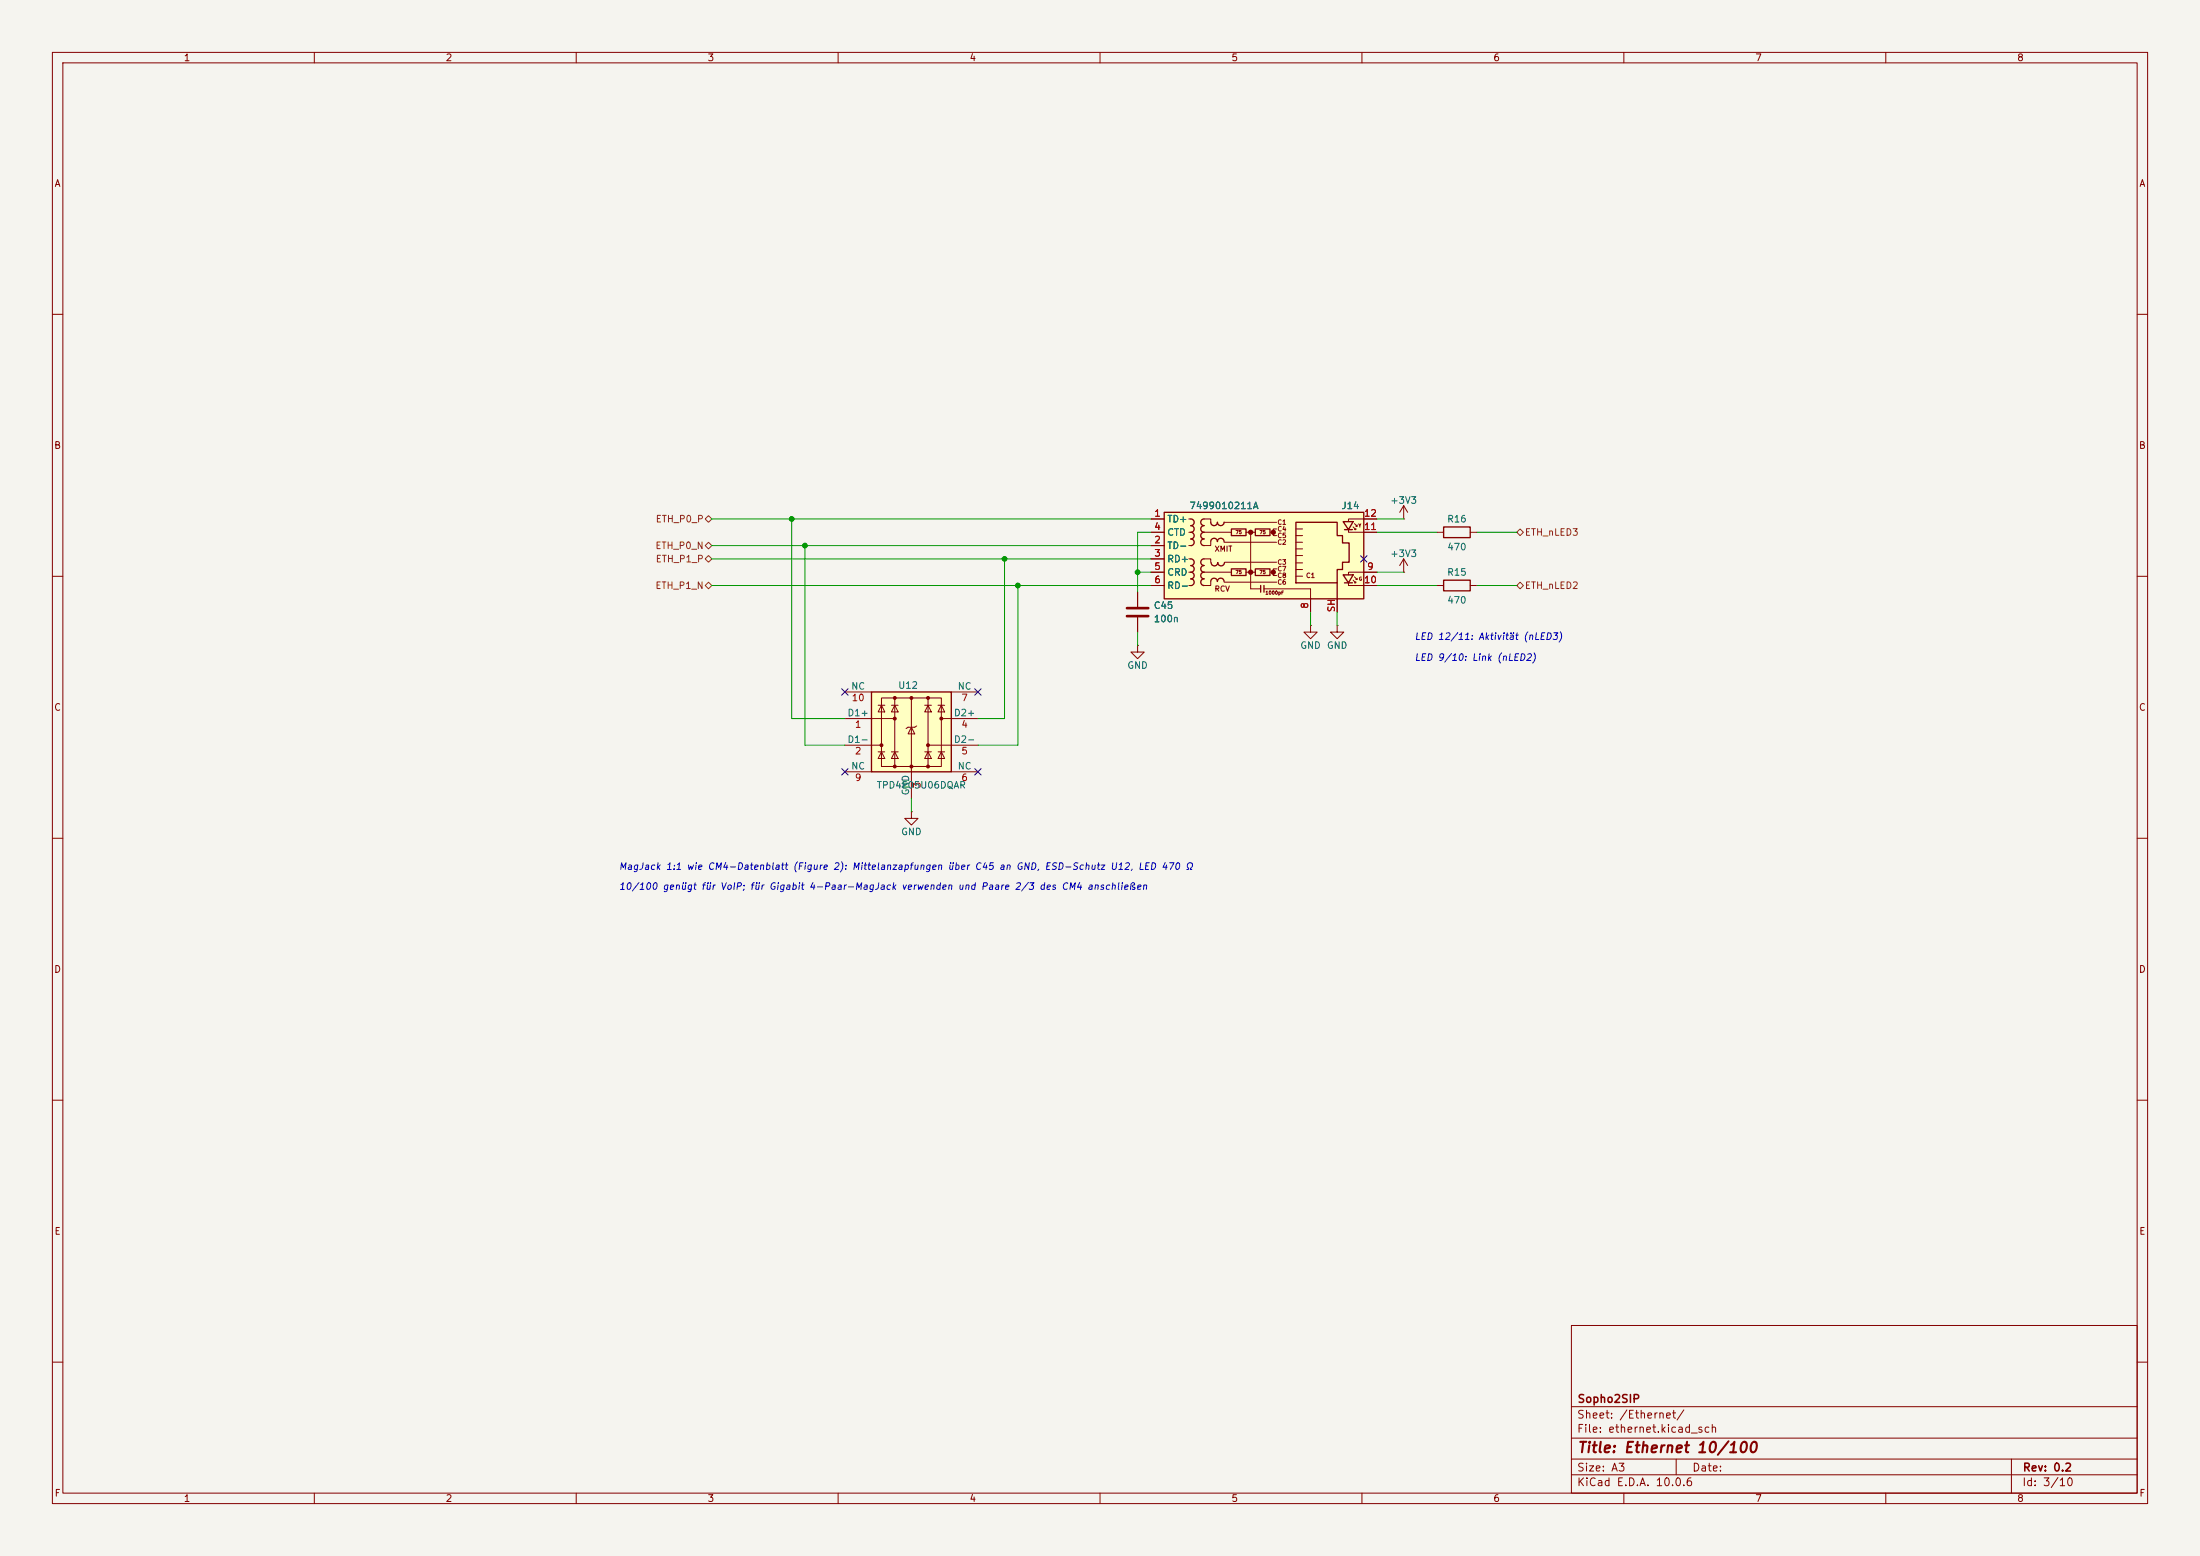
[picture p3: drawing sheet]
<svg xmlns="http://www.w3.org/2000/svg" width="420mm" height="297mm" viewBox="0 0 420 297" stroke-linecap="round" stroke-linejoin="round" font-family="sans-serif">
<path d="M0 0h420v297h-420z" fill="#f5f4ef" stroke="#f5f4ef" stroke-width=".19"/>
<g fill="none" stroke="#840000" stroke-width=".19">
<path d="M10 10h400v277h-400zM12 12h396v273h-396zM60 10v2M110 10v2M160 10v2M210 10v2M260 10v2M310 10v2M360 10v2M10 60h2M408 60h2M10 110h2"/>
<path d="M408 110h2M10 160h2M408 160h2M10 210h2M408 210h2M300 253h108v32h-108zM10 260h2M300 278.5h108M300 274.5h108M300 268.5h108M320 278.5v3M384 278.5v6.5"/>
<path d="M408 260h2M60 285v2M110 285v2M160 285v2M210 285v2M260 285v2M300 281.5h108M310 285v2M360 285v2"/>
</g>
<path d="M166.4 132.1h15.2v15.2h-15.2z" fill="#ffffc2"/>
<g fill="none" stroke="#840000" stroke-width=".19">
<path d="M268 99.1h.1M268 96.5l-.8 1.3M268 96.5l.7 1.3M268 96.5v2.6M255.3 119.4v1.3h1.2l-1.2 1.2-1.3-1.2h1.3M255.3 119.4h.1M268 109.2h.1M268 106.7v2.5M268 106.7l-.8 1.3M268 106.7l.7 1.3M274.3 101.6h1.3M274.3 111.8h1.3"/>
<path d="M280.7 101.6h1.2M280.7 111.8h1.2M161.3 137.2h9.5M161.3 132.1h5.1M167.6 134.6h1.3M168.3 133.2h11.4v13.1h-11.4zM168.3 134.6l.6 1.3h-1.3zM170.2 134.6h1.2M170.8 134.6l.6 1.3h-1.2zM170.8 133.2v13.1M174 138.8l.6 1.3h-1.2zM174 133.2v19.2"/>
<path d="M175 138.6l-.4 .2h-1.2l-.4 .3M176.5 134.6h1.3M177.2 134.6l.6 1.3h-1.3zM177.2 133.2v13.1M179.1 134.6h1.2M179.7 134.6l.6 1.3h-1.2zM179.7 137.2h7M181.6 132.1h5.1M161.3 142.2h7M161.3 147.3h5.1M167.6 143.5h1.3M168.3 143.5l.6 1.3h-1.3z"/>
<path d="M170.2 143.5h1.2M170.8 143.5l.6 1.3h-1.2zM176.5 143.5h1.3M177.2 143.5l.6 1.3h-1.3zM177.2 142.2h9.5M179.1 143.5h1.2M179.7 143.5l.6 1.3h-1.2zM181.6 147.3h5.1"/>
</g>
<path d="M275.6 100.6h5.1v2h-5.1zM275.6 110.7h5.1v2.1h-5.1zM166.4 132.1h15.2v15.2h-15.2z" fill="none" stroke="#840000" stroke-width=".25"/>
<g fill="#840000" stroke="#840000" stroke-width=".19">
<circle cx="168.3" cy="142.2" r=".28"/>
<circle cx="170.8" cy="133.2" r=".28"/>
<circle cx="170.8" cy="137.2" r=".28"/>
<circle cx="170.8" cy="146.3" r=".28"/>
<circle cx="174" cy="133.2" r=".28"/>
<circle cx="174" cy="146.3" r=".28"/>
<circle cx="177.2" cy="133.2" r=".28"/>
<circle cx="177.2" cy="142.2" r=".28"/>
<circle cx="177.2" cy="146.3" r=".28"/>
<circle cx="179.7" cy="137.2" r=".28"/>
</g>
<path d="M222.2 97.8h38.1v16.5h-38.1z" fill="#ffffc2"/>
<g fill="#840000" stroke="#840000" stroke-width=".51">
<circle cx="238.8" cy="101.6" r=".25"/>
<circle cx="238.8" cy="109.2" r=".25"/>
<circle cx="243.1" cy="101.6" r=".25"/>
<circle cx="243.1" cy="109.2" r=".25"/>
</g>
<g fill="none" stroke="#840000" stroke-width=".19">
<path d="M219.7 99.1h2.5M226.9 99.1h.4M229.9 99.1h1.2v.6M233.7 99.7h10M258.6 99.9l.5 .6h-.3M262.9 99.1h-5.5v.5M217.2 113v2.8M217.2 117.9v2.8M219.7 101.6h2.5M219.7 109.2h2.5M219.7 104.1h2.5M219.7 106.7h2.5"/>
<path d="M219.7 111.8h2.5M226.9 101.6h.4M226.9 109.2h.4M226.9 104.1h.4M226.9 106.7h.4M226.9 111.8h.4M229.9 106.7h1.2v.6M229.9 101.6h5.2M229.9 109.2h5M231.1 103.5v.6h-1.2M231.1 111.1v.7h-1.2M233.7 103.5h10"/>
<path d="M233.7 111.1h10M233.8 107.3h9.9M237.9 101.6h1.7M237.9 109.2h1.7M238.8 101.6v10.8h1.9M241.3 112.4h8.9v4.4M242.6 101.6h.5M242.6 109.2h.5M243.7 101h-.6v1.2h.6M243.7 108.6h-.6v1.3h.6M247.4 103.5h1.3M247.4 104.8h1.3"/>
<path d="M247.4 106h1.3M247.4 107.4h1.3M247.4 108.7h1.3M247.4 101h1.3M247.4 102.2h1.3M247.4 110h1.3M250.2 119.4v1.3h1.3l-1.3 1.2-1.3-1.2h1.3M250.2 119.4h.1M255.3 114.3v2.5M257.4 101.1v.5h5.5M257.4 111.3v.5h5.5M258.3 100.6l.5 .5h-.2"/>
<path d="M258.3 110.7l.5 .6h-.2M258.6 110.1l.5 .5h-.3M258.8 100.8v.3M258.8 111v.3M259.1 100.2v.3M259.1 110.4v.2M262.9 109.2h-5.5v.5M217.2 123.2v1.3h1.2l-1.2 1.2-1.3-1.2h1.3M217.2 123.2h.1M174 154.9v1.3h1.3l-1.3 1.3-1.3-1.3h1.3M174 154.9h.1"/>
</g>
<g fill="none" stroke="#840000" stroke-width=".25">
<path d="M222.2 97.8h38.1v16.5h-38.1zM227.3 99.1a.64 .64 0 0 1 .7 .6 .64 .64 0 0 1-.7 .6 .64 .64 0 0 1 .7 .7 .64 .64 0 0 1-.7 .6 .64 .64 0 0 1 .7 .6 .64 .64 0 0 1-.7 .7M229.9 99.1a.64 .64 0 0 0-.7 .6 .64 .64 0 0 0 .7 .6 .64 .64 0 0 0-.7 .7 .64 .64 0 0 0 .7 .6 .64 .64 0 0 0-.7 .6 .64 .64 0 0 0 .7 .7 .64 .64 0 0 0-.7 .6 .64 .64 0 0 0 .7 .6M233.7 99.7a.64 .64 0 0 1-.7 .6 .64 .64 0 0 1-.6-.6 .64 .64 0 0 1-.6 .6 .64 .64 0 0 1-.7-.6M247.4 99.7h7.9v2.5h1v1.4h1.3v3.7h-1.3v1.4h-1v2.6h-7.9zM256.4 99.6h1.9l-.9 1.5zM227.3 106.7a.64 .64 0 0 1 .7 .6 .64 .64 0 0 1-.7 .7 .64 .64 0 0 1 .7 .6 .64 .64 0 0 1-.7 .6M227.3 109.2a.64 .64 0 0 1 .7 .7 .64 .64 0 0 1-.7 .6 .64 .64 0 0 1 .7 .6 .64 .64 0 0 1-.7 .7M227.3 102.9a.64 .64 0 0 1 .7 .6 .64 .64 0 0 1-.7 .6M229.9 106.7a.64 .64 0 0 0-.7 .6 .64 .64 0 0 0 .7 .7 .64 .64 0 0 0-.7 .6 .64 .64 0 0 0 .7 .6 .64 .64 0 0 0-.7 .7 .64 .64 0 0 0 .7 .6 .64 .64 0 0 0-.7 .6 .64 .64 0 0 0 .7 .7M233.7 103.4a.64 .64 0 0 0-.7-.7 .64 .64 0 0 0-.6 .7 .64 .64 0 0 0-.6-.7 .64 .64 0 0 0-.7 .7M233.7 111a.64 .64 0 0 0-.7-.6 .64 .64 0 0 0-.6 .6 .64 .64 0 0 0-.6-.6 .64 .64 0 0 0-.7 .6"/>
<path d="M233.7 107.4a.64 .64 0 0 1-.6 .6 .64 .64 0 0 1-.6-.6 .64 .64 0 0 1-.7 .6 .64 .64 0 0 1-.6-.6M235.1 101h2.8v1.2h-2.8zM235.1 108.6h2.8v1.3h-2.8zM239.6 101h2.8v1.2h-2.8zM239.6 108.6h2.8v1.3h-2.8zM240.7 111.8v1.2M241.3 111.8v1.2M255.3 111.3v3M256.4 109.7h1.9l-.9 1.6zM256.7 101.1h1.5M256.7 111.3h1.5"/>
</g>
<path d="M215.1 116.1h4.1M215.1 117.6h4.1" fill="none" stroke="#840000" stroke-width=".51"/>
<path d="M134.6 99.1l.7-.7 .6 .7-.6 .6zM134.6 111.8l.7-.7 .6 .7-.6 .6zM134.6 106.7l.7-.7 .6 .7-.6 .6zM134.6 104.1l.7-.6 .6 .6-.6 .7zM289.6 111.8l.6-.7 .6 .7-.6 .6zM289.6 101.6l.6-.6 .6 .6-.6 .6z" fill="none" stroke="#725600" stroke-width=".19"/>
<g fill="none" stroke="#009600" stroke-width=".19">
<path d="M135.9 99.1h83.8M151.1 99.1v38.1h10.2M262.9 99.1h5.1M135.9 111.8h83.8M135.9 104.1h83.8M135.9 106.7h83.8M153.7 104.1v38.1h7.6M191.8 106.7v30.5h-5.1M194.3 111.8v30.4h-7.6M217.2 109.2h2.5M219.7 101.6h-2.5v11.4M250.2 116.8v2.6"/>
<path d="M255.3 116.8v2.6M262.9 101.6h11.4M262.9 109.2h5.1M262.9 111.8h11.4M281.9 101.6h7.7M281.9 111.8h7.7M217.2 120.7v2.5M174 152.4v2.5"/>
</g>
<path d="M259.7 106.1l1.3 1.2M261 106.1l-1.3 1.2M160.7 131.5l1.2 1.2M161.9 131.5l-1.2 1.2M186.1 131.5l1.2 1.2M187.3 131.5l-1.2 1.2M160.7 146.7l1.2 1.2M161.9 146.7l-1.2 1.2M186.1 146.7l1.2 1.2M187.3 146.7l-1.2 1.2" fill="none" stroke="#000084" stroke-width=".19"/>
<g fill="#009600" stroke="#009600" stroke-width=".19">
<circle cx="217.2" cy="109.2" r=".46"/>
<circle cx="151.1" cy="99.1" r=".46"/>
<circle cx="153.7" cy="104.1" r=".46"/>
<circle cx="191.8" cy="106.7" r=".46"/>
<circle cx="194.3" cy="111.8" r=".46"/>
</g>
<text font-size="2" fill="#840000" x="301" y="277.8">Title: Ethernet 10/100</text>
<g font-size="1.5" fill="#840000">
<text x="301" y="268.1">Sopho2SIP</text>
<text x="300.9" y="273.8">File: ethernet.kicad_sch</text>
<text x="300.9" y="271.1">Sheet: /Ethernet/</text>
<text x="300.9" y="281.2">Size: A3</text>
<text x="322.9" y="281.2">Date:</text>
<text x="386" y="281.2">Rev: 0.2</text>
<text x="300.9" y="284">KiCad E.D.A. 10.0.6</text>
<text x="385.9" y="284">Id: 3/10</text>
</g>
<g font-size="1.3" fill="#840000">
<text x="35" y="12">1</text>
<text x="85" y="12">2</text>
<text x="135" y="12">3</text>
<text x="185" y="12">4</text>
<text x="235" y="12">5</text>
<text x="285" y="12">6</text>
<text x="335" y="12">7</text>
<text x="385" y="12">8</text>
<text x="10.3" y="36">A</text>
<text x="408.3" y="36">A</text>
<text x="10.2" y="86">B</text>
<text x="408.2" y="86">B</text>
<text x="10.2" y="136">C</text>
<text x="408.2" y="136">C</text>
<text x="10.2" y="186">D</text>
<text x="408.2" y="186">D</text>
<text x="10.3" y="236">E</text>
<text x="408.3" y="236">E</text>
<text x="10.3" y="286">F</text>
<text x="35" y="287">1</text>
<text x="85" y="287">2</text>
<text x="135" y="287">3</text>
<text x="185" y="287">4</text>
<text x="235" y="287">5</text>
<text x="285" y="287">6</text>
<text x="335" y="287">7</text>
<text x="385" y="287">8</text>
<text x="408.3" y="286">F</text>
</g>
<g font-size="1.3" fill="#725600">
<text x="125.1" y="100">ETH_P0_P</text>
<text x="125" y="105.1">ETH_P0_N</text>
<text x="125.1" y="107.6">ETH_P1_P</text>
<text x="291" y="102.6">ETH_nLED3</text>
<text x="125" y="112.7">ETH_P1_N</text>
<text x="291" y="112.7">ETH_nLED2</text>
</g>
<g font-size="1.3" fill="#a90000">
<text x="220.2" y="98.9">1</text>
<text x="220.2" y="101.5">4</text>
<text x="260.3" y="101.5">11</text>
<text x="260.3" y="98.9">12</text>
<text x="220.2" y="104">2</text>
<text x="220.2" y="106.5">3</text>
<text x="220.2" y="109.1">5</text>
<text x="220.2" y="111.6">6</text>
<text x="260.3" y="111.6">10</text>
<text x="260.9" y="109.1">9</text>
<text x="250.1" y="116.3" transform="rotate(-90 250.1 116.3)">8</text>
<text x="255.1" y="117" transform="rotate(-90 255.1 117)">SH</text>
<text x="162.5" y="134.1">10</text>
<text x="183.4" y="134.1">7</text>
<text x="163.1" y="139.2">1</text>
<text x="183.4" y="139.2">4</text>
<text x="163.1" y="144.3">2</text>
<text x="163.1" y="149.4">9</text>
<text x="183.4" y="144.3">5</text>
<text x="183.4" y="149.4">6</text>
<text x="176.1" y="150.6" transform="rotate(-90 176.1 150.6)">3</text>
</g>
<g font-size="1.3" fill="#006464">
<text x="222.7" y="100">TD+</text>
<text x="227" y="97.5">7499010211A</text>
<text x="256" y="97.5">J14</text>
<text x="265.3" y="96.5">+3V3</text>
<text x="276.2" y="100">R16</text>
<text x="222.7" y="105.1">TD-</text>
<text x="222.7" y="107.6">RD+</text>
<text x="222.7" y="102.6">CTD</text>
<text x="265.3" y="106.6">+3V3</text>
<text x="276.2" y="105.4">470</text>
<text x="222.7" y="110.2">CRD</text>
<text x="222.7" y="112.7">RD-</text>
<text x="276.2" y="110.2">R15</text>
<text x="220.2" y="116.5">C45</text>
<text x="220.2" y="119.1">100n</text>
<text x="276.2" y="115.5">470</text>
<text x="248.1" y="124.2">GND</text>
<text x="253.2" y="124.2">GND</text>
<text x="162.4" y="131.9">NC</text>
<text x="171.4" y="131.8">U12</text>
<text x="182.7" y="131.9">NC</text>
<text x="215.1" y="128">GND</text>
<text x="161.7" y="137">D1+</text>
<text x="182" y="137">D2+</text>
<text x="161.7" y="142.1">D1-</text>
<text x="182" y="142.1">D2-</text>
<text x="162.4" y="147.2">NC</text>
<text x="182.7" y="147.2">NC</text>
<text x="167.3" y="150.8">TPD4E05U06DQAR</text>
<text x="173.9" y="151.9" transform="rotate(-90 173.9 151.9)">GND</text>
<text x="171.9" y="159.7">GND</text>
</g>
<g font-size="1.3" fill="#0000c2">
<text x="269.9" y="122.5">LED 12/11: Aktivität (nLED3)</text>
<text x="269.9" y="126.5">LED 9/10: Link (nLED2)</text>
<text x="118" y="166.3">MagJack 1:1 wie CM4-Datenblatt (Figure 2): Mittelanzapfungen über C45 an GND,</text>
<text x="199.3" y="166.3">ESD-Schutz U12,</text>
<text x="217.1" y="166.3">LED 470 Ω</text>
<text x="118" y="170.2">10/100 genügt für VoIP; für Gigabit 4-Paar-MagJack verwenden und Paare 2/3 des CM4 anschließen</text>
</g>
<g font-size="1" fill="#840000">
<text x="231.8" y="105.5">XMIT</text>
<text x="231.8" y="113.2">RCV</text>
</g>
<g font-size=".9" fill="#840000">
<text x="243.8" y="100.4">C1</text>
<text x="243.8" y="101.6">C4</text>
<text x="243.8" y="102.9">C5</text>
<text x="243.8" y="104.2">C2</text>
<text x="243.8" y="108">C3</text>
<text x="243.8" y="109.3">C7</text>
<text x="243.8" y="110.5">C8</text>
<text x="243.8" y="111.8">C6</text>
<text x="249.2" y="110.5">C1</text>
</g>
<g font-size=".6" fill="#840000">
<text x="259.3" y="100.8">Y</text>
<text x="235.8" y="102.1">75</text>
<text x="240.4" y="102.1">75</text>
<text x="235.8" y="109.7">75</text>
<text x="240.4" y="109.7">75</text>
<text x="241.5" y="113.6">1000pF</text>
<text x="259.3" y="111">G</text>
</g>
</svg>
